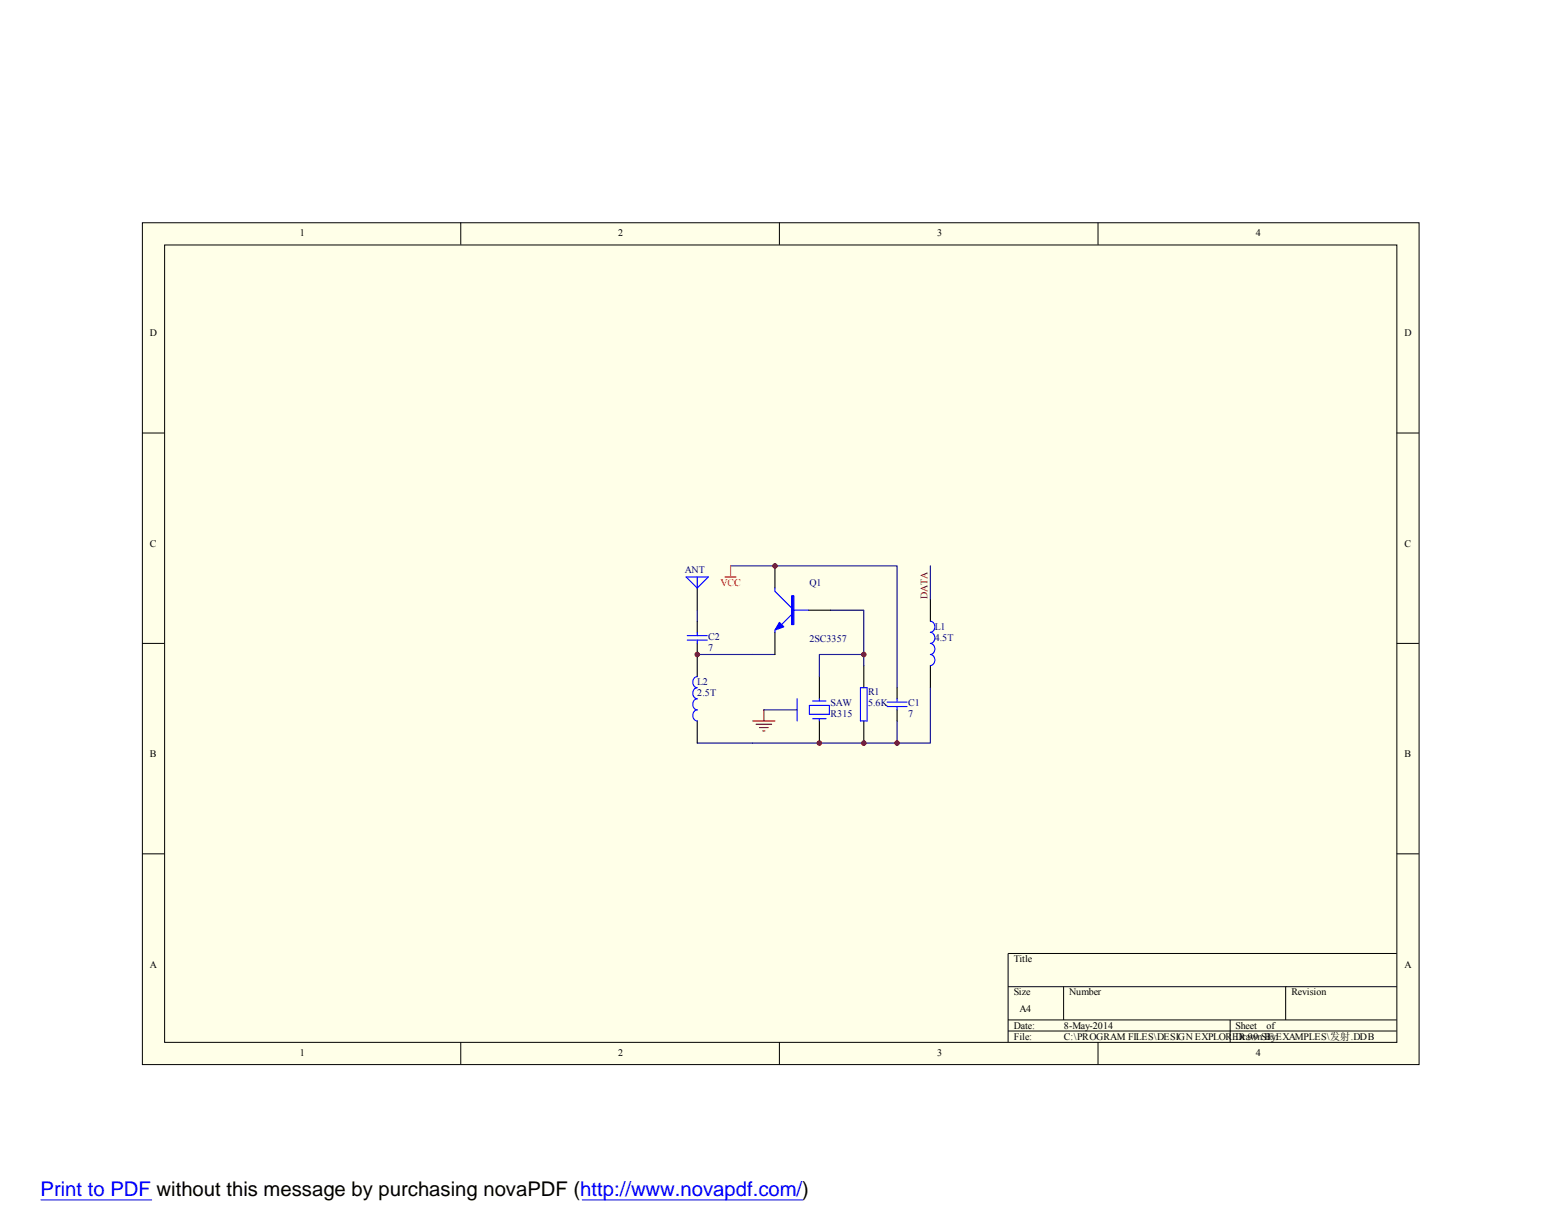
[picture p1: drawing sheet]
<svg xmlns="http://www.w3.org/2000/svg" width="279mm" height="216mm" viewBox="0 0 279 216" stroke-linecap="round" stroke-linejoin="round" font-family="sans-serif">
<path d="M25.5 39.9h228.5v150.7h-228.5z" fill="#ffffe8"/>
<g fill="none" stroke="#000" stroke-width=".18">
<path d="M25.5 39.9h228.5v150.7h-228.5zM82.5 39.8v4M139.5 39.8v4M196.5 39.8v4M29.5 43.9h220.5v142.7h-220.5zM25.4 77.5h4M250 77.5h4M25.4 115.2h4M250 115.2h4M25.4 152.9h4M250 152.9h4M180.4 176.6h69.6"/>
<path d="M190.4 176.6v6M230.1 176.6v6M250 170.7h-69.6v15.9M82.5 186.6v3.9M139.5 186.6v3.9M180.4 182.6h69.6M180.4 184.6h69.6M196.5 186.6v3.9M220.2 182.6v4"/>
</g>
<g fill="none" stroke="#000" stroke-width=".2">
<path d="M124.8 105.3v3.9M124.8 111.2v2M124.8 115.2v5.9M138.7 101.3v4M138.7 113.2v4M144.7 109.2h3.9M154.6 119.1v4M166.5 107.3v3.9M166.5 119.1v4M124.8 129.1v3.9M146.7 121.1v4M146.7 129.1v3.9"/>
<path d="M154.6 129.1v3.9M160.6 123.1v2M160.6 127.1v2"/>
</g>
<g fill="none" stroke="#00f" stroke-width=".2">
<path d="M122.8 103.3h4l-2 2zM123 114.6h3.6M123 113.8h3.6M124.8 103.3v2M124.8 113.2v.6M124.8 114.6v.6M138.7 105.3v.6l3 2.9M138.7 112.8v.4M141.7 110l-1.8 1.8M141.7 109.2h3M166.5 111.2a1.01 1.01 0 0 1 .8 1 1.01 1.01 0 0 1-.8 1 1.02 1.02 0 0 1 .8 1 1.02 1.02 0 0 1-.8 1 1.02 1.02 0 0 1 .8 1 1.02 1.02 0 0 1-.8 1 1.01 1.01 0 0 1 .8 1 1.01 1.01 0 0 1-.8 .9M124.8 121.1a1.01 1.01 0 0 0-.8 1 1.01 1.01 0 0 0 .8 1 1.02 1.02 0 0 0-.8 1 1.02 1.02 0 0 0 .8 1 1.02 1.02 0 0 0-.8 1 1.02 1.02 0 0 0 .8 1 1.01 1.01 0 0 0-.8 1 1.01 1.01 0 0 0 .8 1"/>
<path d="M142.7 125.1v4M144.9 126.3h3.5v1.6h-3.5zM145.5 128.7h2.3M145.5 125.5h2.3M146.7 125.1v.4M146.7 128.7v.4M154 123.1h1.2v6h-1.2zM158.8 125.7h3.6M158.8 126.5h3.6M160.6 125.1v.6M160.6 126.5v.6"/>
</g>
<path d="M134.7 129.1h4M135.3 129.7h2.8M135.9 130.2h1.6M136.5 130.8h.4M136.7 127.1v2" fill="none" stroke="#800000" stroke-width=".2"/>
<path d="M124.8 117.2h13.9M124.8 109.2v2M130.8 101.3h29.8v21.8M148.6 109.2h6v9.9M154.6 117.2h-7.9v3.9M166.5 101.3v6M136.7 127.1h6M160.6 129.1v3.9h-35.8M166.5 123.1v9.9h-5.9" fill="none" stroke="#000080" stroke-width=".2"/>
<g fill="#00f" stroke="#00f" stroke-width=".2">
<path d="M139.5 111.4l.8 .8-1.6 .6z"/>
<path d="M141.7 106.7h.4v5.1h-.4z" fill-rule="evenodd"/>
</g>
<path d="M129.8 103.3h2M130.8 101.3v2" fill="none" stroke="#f00" stroke-width=".2"/>
<g fill="#800000" stroke="#800000" stroke-width=".18">
<circle cx="146.7" cy="133" r=".4"/>
<circle cx="124.8" cy="117.2" r=".4"/>
<circle cx="154.6" cy="133" r=".4"/>
<circle cx="160.6" cy="133" r=".4"/>
<circle cx="154.6" cy="117.2" r=".4"/>
<circle cx="138.7" cy="101.3" r=".4"/>
</g>
<path d="M5.4 206.8h140.5v7.3h-140.5z" fill="#fff"/>
<path d="M7.3 214.8h19.9M104.2 214.8h39.5" fill="none" stroke="#00f" stroke-width=".18"/>
<text font-size="3.6" fill="#00f" x="7.3" y="214.1">Print to PDF without this message by purchasing novaPDF (http://www.novapdf.com/)</text>
<g font-size="1.8">
<text x="53.7" y="42.3">1</text>
<text x="110.7" y="42.3">2</text>
<text x="167.7" y="42.3">3</text>
<text x="224.8" y="42.3">4</text>
<text x="26.8" y="60.2">D</text>
<text x="251.4" y="60.2">D</text>
<text x="26.8" y="97.9">C</text>
<text x="251.4" y="97.9">C</text>
<text x="26.8" y="135.6">B</text>
<text x="251.4" y="135.6">B</text>
<text x="26.8" y="173.2">A</text>
<text x="181.4" y="172.2">Title</text>
<text x="251.4" y="173.2">A</text>
<text x="181.4" y="178.1">Size</text>
<text x="191.3" y="178.1">Number</text>
<text x="231.1" y="178.1">Revision</text>
<text x="181.4" y="184.1">Date:</text>
<text x="182.5" y="181.1">A4</text>
<text x="190.4" y="184.1">8-May-2014</text>
<text x="221.1" y="184.1">Sheet</text>
<text x="226.7" y="184.1">of</text>
<text x="53.7" y="189.1">1</text>
<text x="110.7" y="189.1">2</text>
<text x="167.7" y="189.1">3</text>
<text x="181.4" y="186.1">File:</text>
<text x="190.4" y="186.1">C:\PROGRAM FILES\DESIGN EXPLORER 99 SE\EXAMPLES\发射.DDB</text>
<text x="221.1" y="186.1">Drawn By:</text>
<text x="224.8" y="189.1">4</text>
</g>
<g font-size="1.8" fill="#000080">
<text x="122.6" y="102.6">ANT</text>
<text x="144.9" y="104.8">Q1</text>
<text x="167.3" y="112.8">L1</text>
<text x="126.7" y="114.6">C2</text>
<text x="126.7" y="116.5">7</text>
<text x="144.9" y="114.9">2SC3357</text>
<text x="167.3" y="114.7">4.5T</text>
<text x="124.8" y="122.7">L2</text>
<text x="124.8" y="124.6">2.5T</text>
<text x="155.4" y="124.5">R1</text>
<text x="148.7" y="126.4">SAW</text>
<text x="148.7" y="128.4">R315</text>
<text x="155.4" y="126.4">5.6K</text>
<text x="162.6" y="126.4">C1</text>
<text x="162.6" y="128.4">7</text>
</g>
<text font-size="1.8" fill="#f00" x="128.9" y="104.8">VCC</text>
<text font-size="1.8" fill="#800000" x="166" y="107.3" transform="rotate(-90 166 107.3)">DATA</text>
</svg>
